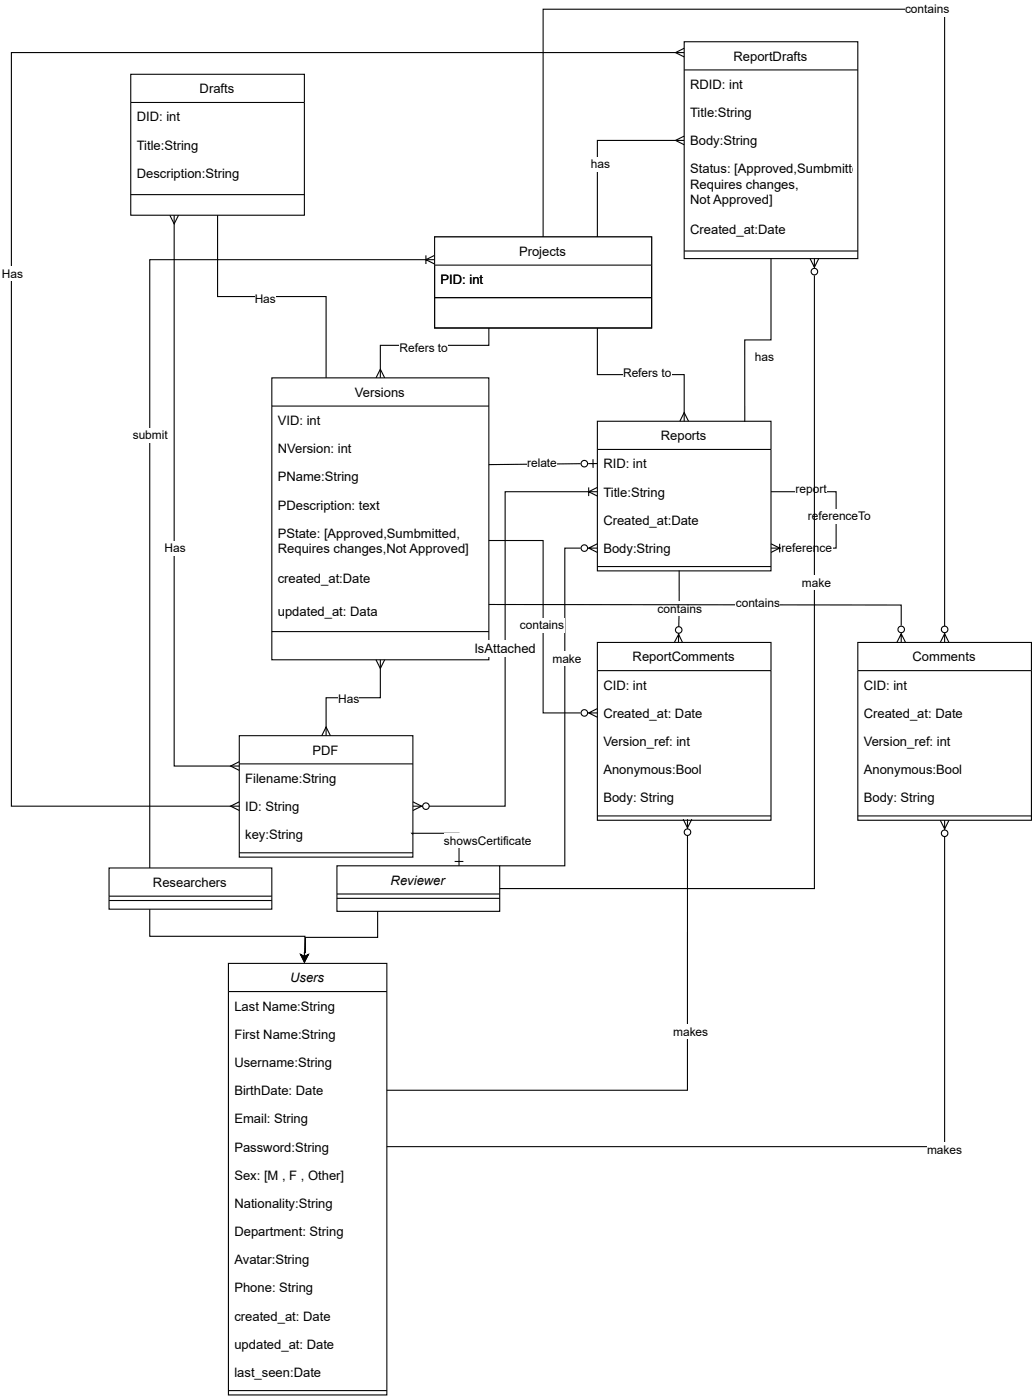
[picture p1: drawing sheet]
<svg xmlns="http://www.w3.org/2000/svg" width="242mm" height="328mm" viewBox="0 0 242 328" stroke-linecap="round" stroke-linejoin="round" font-family="sans-serif">
<path d="M35 212.8v6.4h36.3l-.1 4.7M70.4 223.5l.8 .4 .9-.4-.9 1.7z" fill="none" stroke="#000" stroke-width=".25"/>
<path d="M70.4 223.5l.8 .4 .9-.4-.9 1.7z" fill="#000"/>
<path d="M25.5 203.2h38.1v6.6h-38.1z" fill="#fff"/>
<path d="M25.5 209.8v-6.6h38.1v6.6M25.5 209.8v3h38.1v-3M25.5 209.8h38.1M25.5 210.8h38.1" fill="none" stroke="#000" stroke-width=".25"/>
<path d="M63.6 88.5h50.8v6.6h-50.8z" fill="#fff"/>
<path d="M63.6 95.1v-6.6h50.8v6.6M63.6 95.1v59.4h50.8v-59.4M63.6 95.1h50.8M63.6 147.9h50.8" fill="none" stroke="#000" stroke-width=".25"/>
<path d="M56 172.2h40.6v6.6h-40.6z" fill="#fff"/>
<path d="M56 178.8v-6.6h40.6v6.6M56 178.8v21.9h40.6v-21.9M56 178.8h40.6M56 199.6h40.6" fill="none" stroke="#000" stroke-width=".25"/>
<path d="M139.7 98.6h40.7v6.6h-40.7z" fill="#fff"/>
<path d="M139.7 105.2v-6.6h40.7v6.6M139.7 105.2v28.4h40.7v-28.4M139.7 105.2h40.7M180.4 115.1h15.2v13.2h-15.2M180.4 127.3l2 1-2 1M182.4 127.3v2" fill="none" stroke="#000" stroke-width=".25"/>
<g fill="#fff">
<path d="M188.9 119.3h14.9v3.3h-14.9z"/>
<path d="M186.1 113h7.3v3.3h-7.3z"/>
<path d="M182.8 126.7h11.9v3.3h-11.9z"/>
</g>
<path d="M139.7 132.6h40.7" fill="none" stroke="#000" stroke-width=".25"/>
<path d="M101.7 55.5h50.7v6.6h-50.7z" fill="#fff"/>
<path d="M99.6 59.8v2M101.7 59.8l-2.1 1 2.1 1M101.7 62.1v-6.6h50.7v6.6M101.7 62.1v14.7h50.7v-14.7M101.7 60.8h-66.7v142.4M101.7 62.1h50.7M101.7 69.7h50.7" fill="none" stroke="#000" stroke-width=".25"/>
<path d="M31 100.3h8.3v3.3h-8.3z" fill="#fff"/>
<path d="M88 154.5l1 2 1-2M89 154.5v8.8h-12.7v8.9M75.3 172.2l1-2 1 2" fill="none" stroke="#000" stroke-width=".25"/>
<path d="M79.2 161.9h4.8v3.3h-4.8z" fill="#fff"/>
<path d="M139.7 76.8v10.9h20.3v10.9M159 98.6l1-2 1.1 2" fill="none" stroke="#000" stroke-width=".25"/>
<g fill="#fff">
<path d="M145.7 85.8h11.4v3.3h-11.4z"/>
<path d="M53.4 225.5h37.1v6.6h-37.1z"/>
</g>
<path d="M158.9 133.6l-.2 16.9M53.4 232.1v-6.6h37.1v6.6M53.4 232.1v94.5h37.1v-94.5M53.4 232.1h37.1M53.4 325.5h37.1" fill="none" stroke="#000" stroke-width=".25"/>
<circle cx="158.8" cy="147.5" r=".76" fill="#fff"/>
<g fill="none" stroke="#000" stroke-width=".25">
<path d="M157.7 150.5l1-2 1 2"/>
<circle cx="158.8" cy="147.5" r=".76"/>
</g>
<path d="M153.8 140.9h10.4v3.3h-10.4z" fill="#fff"/>
<g fill="none" stroke="#000" stroke-width=".25">
<path d="M135.8 108.6l-21.4 .2M138.7 107.5v2M139.7 108.5h-2.1"/>
<circle cx="136.7" cy="108.5" r=".76"/>
</g>
<path d="M123.4 106.9h6.8v3.3h-6.8z" fill="#fff"/>
<path d="M114.4 76.8v4h-25.4v7.7M88 88.5l1-2.1 1 2.1" fill="none" stroke="#000" stroke-width=".25"/>
<path d="M93.4 80h11.4v3.3h-11.4z" fill="#fff"/>
<path d="M139.7 115.1h-21.5v73.6h-21.6" fill="none" stroke="#000" stroke-width=".25"/>
<circle cx="99.6" cy="188.7" r=".76" fill="#fff"/>
<g fill="none" stroke="#000" stroke-width=".25">
<path d="M137.7 114.1v2M139.7 114.1l-2 1 2 1M96.6 187.7l2 1-2 1"/>
<circle cx="99.6" cy="188.7" r=".76"/>
</g>
<path d="M110.9 150h14.5v3.8h-14.5z" fill="#fff"/>
<path d="M88.3 213.3v6.1h-16.8v3.6h-.3v.9M70.3 223.5l.9 .4 .9-.4-.9 1.7z" fill="none" stroke="#000" stroke-width=".25"/>
<path d="M70.3 223.5l.9 .4 .9-.4-.9 1.7z" fill="#000"/>
<path d="M78.8 202.7h38.1v6.6h-38.1z" fill="#fff"/>
<path d="M78.8 209.3v-6.6h38.1v6.6M78.8 209.3v4h38.1v-4M78.8 209.3h38.1M78.8 210.3h38.1" fill="none" stroke="#000" stroke-width=".25"/>
<path d="M101.7 55.5h50.7v6.6h-50.7z" fill="#fff"/>
<path d="M101.7 62.1v-6.6h50.7v6.6M101.7 62.1v14.7h50.7v-14.7M101.7 62.1h50.7M101.7 69.7h50.7M160.8 191.8v63.4h-70.3" fill="none" stroke="#000" stroke-width=".25"/>
<circle cx="160.8" cy="194.8" r=".76" fill="#fff"/>
<g fill="none" stroke="#000" stroke-width=".25">
<path d="M159.8 191.8l1 2 1-2"/>
<circle cx="160.8" cy="194.8" r=".76"/>
</g>
<g fill="#fff">
<path d="M157.4 239.9h8.4v3.3h-8.4z"/>
<path d="M160 9.8h40.7v6.6h-40.7z"/>
</g>
<path d="M160 16.4v-6.6h40.7v6.6M160 16.4v44.1h40.7v-44.1M160 16.4h40.7M160 58.8h40.7M96.6 195.3l-.3-.2h11.1v7.6M106.4 201.7h2" fill="none" stroke="#000" stroke-width=".25"/>
<g fill="#fff">
<path d="M103.8 195.2h20.6v3.3h-20.6z"/>
<path d="M30.6 17.4h40.6v6.6h-40.6z"/>
</g>
<path d="M30.6 24v-6.6h40.6v6.6M30.6 24v26.4h40.6v-26.4M30.6 24h40.6M30.6 45.6h40.6M50.9 50.4v19h25.4v19.1" fill="none" stroke="#000" stroke-width=".25"/>
<path d="M59.7 68.3h4.8v3.3h-4.8z" fill="#fff"/>
<path d="M39.7 50.4l1 2 1.1-2M40.7 50.4v128.9h15.3M56 178.3l-2.1 1 2.1 1.1" fill="none" stroke="#000" stroke-width=".25"/>
<g fill="#fff">
<path d="M38.6 126.7h4.8v3.3h-4.8z"/>
<path d="M139.7 150.4h40.7v6.6h-40.7z"/>
</g>
<path d="M139.7 157v-6.6h40.7v6.6M139.7 157v35h40.7v-35M139.7 157h40.7M139.7 191h40.7" fill="none" stroke="#000" stroke-width=".25"/>
<path d="M200.7 150.4h40.6v6.6h-40.6z" fill="#fff"/>
<path d="M127 55.5v-53.3h94v148.2M200.7 157v-6.6h40.6v6.6M200.7 157v35h40.6v-35M200.7 157h40.6M200.7 191h40.6" fill="none" stroke="#000" stroke-width=".25"/>
<circle cx="221" cy="147.4" r=".76" fill="#fff"/>
<g fill="none" stroke="#000" stroke-width=".25">
<path d="M219.9 150.4l1.1-2 1 2"/>
<circle cx="221" cy="147.4" r=".76"/>
</g>
<path d="M211.7 .5h10.4v3.3h-10.4z" fill="#fff"/>
<path d="M221 192v76.4h-130.5" fill="none" stroke="#000" stroke-width=".25"/>
<circle cx="221" cy="195.1" r=".76" fill="#fff"/>
<g fill="none" stroke="#000" stroke-width=".25">
<path d="M219.9 192l1.1 2.1 1-2.1"/>
<circle cx="221" cy="195.1" r=".76"/>
</g>
<path d="M216.8 267.5h8.4v3.3h-8.4z" fill="#fff"/>
<path d="M160 12.3h-157.3v176.4h53.3M160 11.3l-2 1 2 1M56 187.7l-2.1 1 2.1 1" fill="none" stroke="#000" stroke-width=".25"/>
<path d="M.5 62.4h4.8v3.3h-4.8z" fill="#fff"/>
<g fill="none" stroke="#000" stroke-width=".25">
<path d="M189.5 60.5l1 2.1 1-2.1M190.5 64.5v143.5h-73.6M190.5 60.5v2.1"/>
<circle cx="190.5" cy="63.6" r=".76"/>
</g>
<path d="M187.6 134.8h6.8v3.3h-6.8z" fill="#fff"/>
<path d="M160 32.9h-20.3v22.6M160 31.9l-2 1 2 1" fill="none" stroke="#000" stroke-width=".25"/>
<path d="M138.3 36.8h4.4v3.3h-4.4z" fill="#fff"/>
<g fill="none" stroke="#000" stroke-width=".25">
<path d="M135.8 128.3h-3.7v74.4h-15.2M137.7 128.3h2M139.7 127.3l-2 1 2 1"/>
<circle cx="136.7" cy="128.3" r=".76"/>
</g>
<path d="M129.2 152.6h6.9v3.3h-6.9z" fill="#fff"/>
<path d="M180.4 60.5v19.1h-6.2v19.2" fill="none" stroke="#000" stroke-width=".25"/>
<path d="M176.7 82h4.3v3.3h-4.3z" fill="#fff"/>
<g fill="none" stroke="#000" stroke-width=".25">
<path d="M114.4 126.5h12.6v40.4h8.8M137.7 166.9h2M139.7 165.9l-2 1 2 1"/>
<circle cx="136.7" cy="166.9" r=".76"/>
</g>
<path d="M121.6 144.7h10.4v3.3h-10.4z" fill="#fff"/>
<g fill="none" stroke="#000" stroke-width=".25">
<path d="M114.4 141.5l96.4 .1v4.9M209.8 150.4l1-2 1 2M210.8 148.4v2"/>
<circle cx="210.8" cy="147.4" r=".76"/>
</g>
<path d="M172.1 139.6h10.4v3.3h-10.4z" fill="#fff"/>
<g font-size="3">
<text x="171.6" y="14.2">ReportDrafts</text>
<text x="46.7" y="21.8">Drafts</text>
<text x="161.4" y="20.8">RDID: int</text>
<text x="32" y="28.4">DID: int</text>
<text x="161.4" y="27.4">Title:String</text>
<text x="32" y="35">Title:String</text>
<text x="161.4" y="34">Body:String</text>
<text x="32" y="41.6">Description:String</text>
<text x="161.4" y="40.6">Status: [Approved,Sumbmitte</text>
<text x="161.4" y="44.2">Requires changes,</text>
<text x="161.4" y="47.7">Not Approved]</text>
<text x="121.4" y="59.9">Projects</text>
<text x="161.4" y="54.8">Created_at:Date</text>
<text x="103.1" y="66.5">PID: int</text>
<text x="83" y="92.9">Versions</text>
<text x="65" y="99.5">VID: int</text>
<text x="65" y="106.1">NVersion: int</text>
<text x="154.6" y="103.1">Reports</text>
<text x="65" y="112.7">PName:String</text>
<text x="141.1" y="109.7">RID: int</text>
<text x="65" y="119.3">PDescription: text</text>
<text x="141.1" y="116.3">Title:String</text>
<text x="65" y="125.9">PState: [Approved,Sumbmitted,</text>
<text x="141.1" y="122.9">Created_at:Date</text>
<text x="65" y="129.5">Requires changes,Not Approved]</text>
<text x="141.1" y="129.5">Body:String</text>
<text x="65" y="136.6">created_at:Date</text>
<text x="65" y="144.2">updated_at: Data</text>
<text x="111" y="152.8">IsAttached</text>
<text x="148" y="154.8">ReportComments</text>
<text x="213.5" y="154.8">Comments</text>
<text x="141.1" y="161.4">CID: int</text>
<text x="202.1" y="161.4">CID: int</text>
<text x="141.1" y="168">Created_at: Date</text>
<text x="202.1" y="168">Created_at: Date</text>
<text x="73.1" y="176.7">PDF</text>
<text x="141.1" y="174.6">Version_ref: int</text>
<text x="202.1" y="174.6">Version_ref: int</text>
<text x="57.4" y="183.3">Filename:String</text>
<text x="141.1" y="181.2">Anonymous:Bool</text>
<text x="202.1" y="181.2">Anonymous:Bool</text>
<text x="57.4" y="189.9">ID: String</text>
<text x="141.1" y="187.8">Body: String</text>
<text x="202.1" y="187.8">Body: String</text>
<text x="57.4" y="196.5">key:String</text>
<text x="35.8" y="207.6">Researchers</text>
<text x="91.4" y="207.1">Reviewer</text>
<text x="67.9" y="230">Users</text>
<text x="54.8" y="236.6">Last Name:String</text>
<text x="54.8" y="243.2">First Name:String</text>
<text x="54.8" y="249.8">Username:String</text>
<text x="54.8" y="256.4">BirthDate: Date</text>
<text x="54.8" y="263">Email: String</text>
<text x="54.8" y="269.6">Password:String</text>
<text x="54.8" y="276.2">Sex: [M , F , Other]</text>
<text x="54.8" y="282.8">Nationality:String</text>
<text x="54.8" y="289.4">Department: String</text>
<text x="54.8" y="296">Avatar:String</text>
<text x="54.8" y="302.6">Phone: String</text>
<text x="54.8" y="309.2">created_at: Date</text>
<text x="54.8" y="315.8">updated_at: Date</text>
<text x="54.8" y="322.4">last_seen:Date</text>
</g>
<g font-size="2.8">
<text x="211.7" y="3">contains</text>
<text x="138.2" y="39.3">has</text>
<text x=".4" y="65">Has</text>
<text x="59.6" y="70.8">Has</text>
<text x="93.5" y="82.5">Refers to</text>
<text x="145.7" y="88.3">Refers to</text>
<text x="176.6" y="84.5">has</text>
<text x="31" y="102.8">submit</text>
<text x="123.3" y="109.4">relate</text>
<text x="186.1" y="115.5">report</text>
<text x="189" y="121.8">referenceTo</text>
<text x="38.5" y="129.2">Has</text>
<text x="182.8" y="129.2">reference</text>
<text x="187.6" y="137.3">make</text>
<text x="153.8" y="143.4">contains</text>
<text x="172.1" y="142.1">contains</text>
<text x="121.6" y="147.2">contains</text>
<text x="129.2" y="155.1">make</text>
<text x="79.1" y="164.5">Has</text>
<text x="103.9" y="197.7">showsCertificate</text>
<text x="157.5" y="242.4">makes</text>
<text x="216.9" y="270.1">makes</text>
</g>
</svg>
